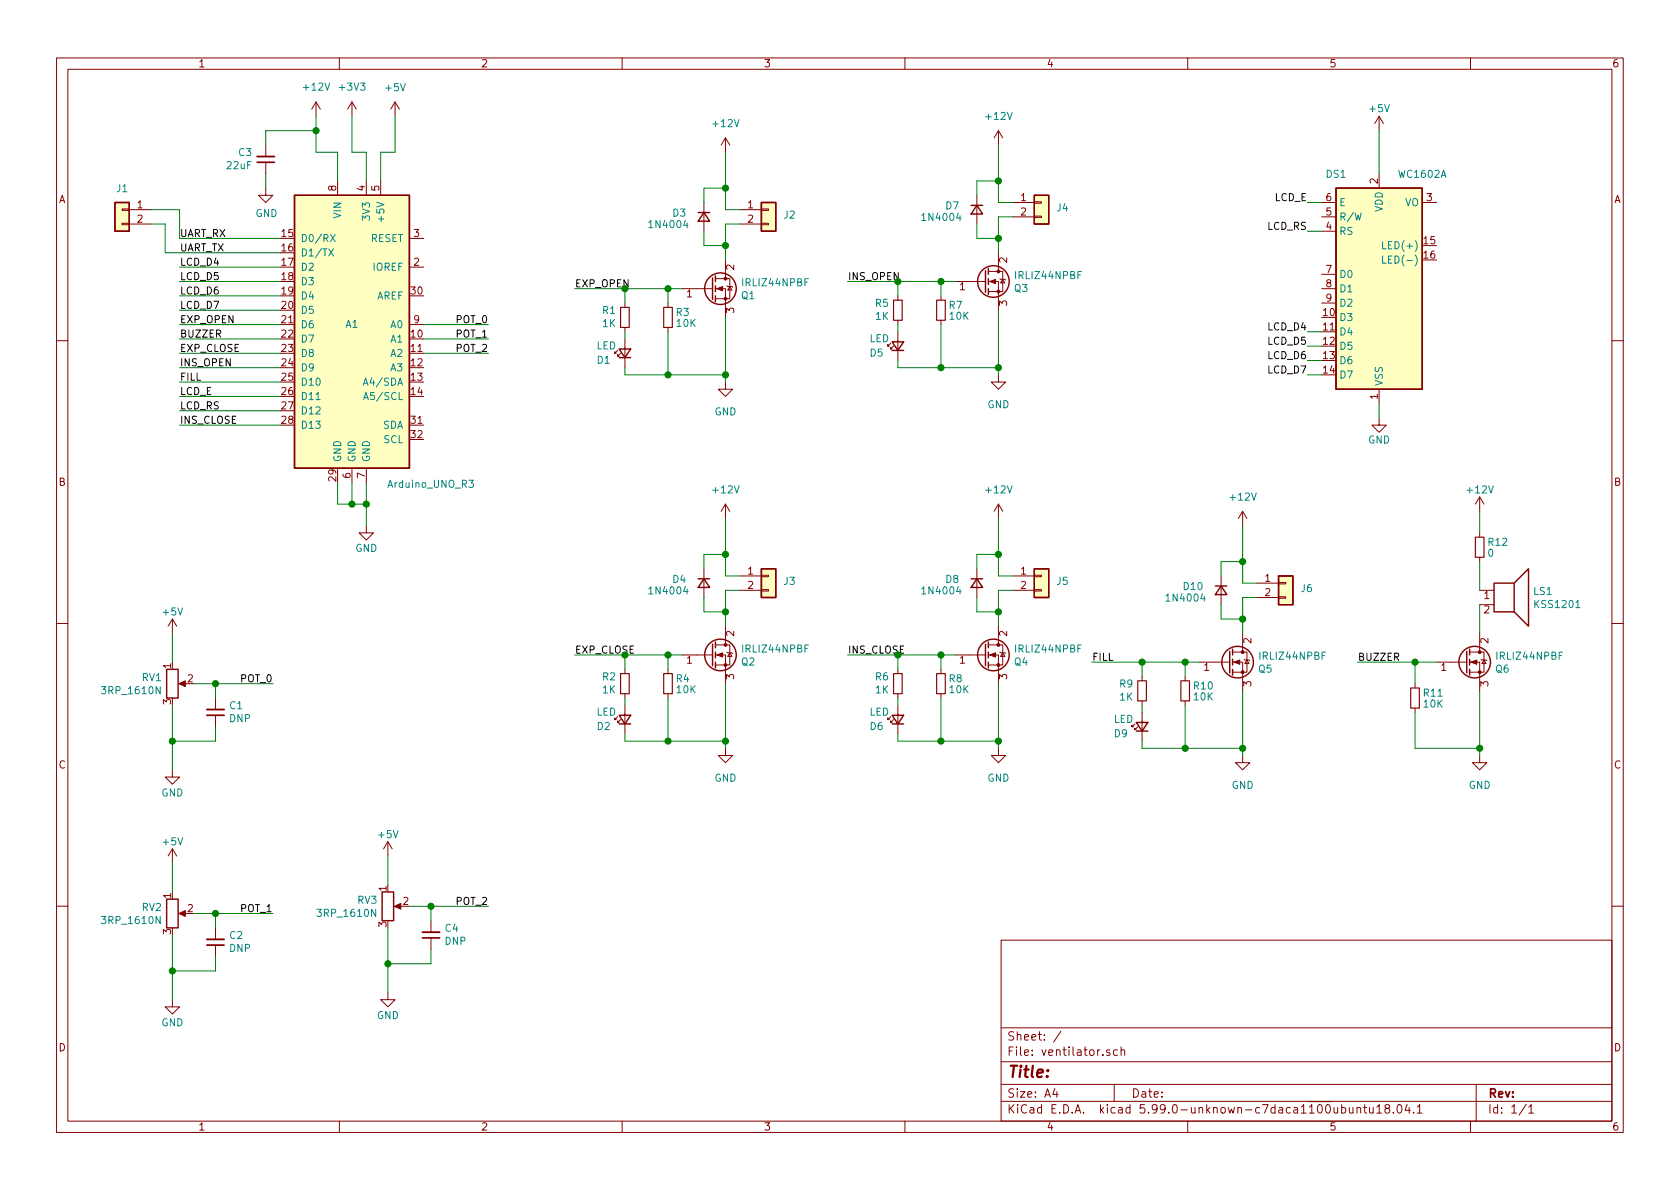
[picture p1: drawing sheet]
EESchema Schematic File Version 5
EELAYER 32 0
EELAYER END
$Descr A4 11693 8268
encoding utf-8
Sheet 1 1
Title ""
Date ""
Rev ""
Comp ""
Comment1 ""
Comment2 ""
Comment3 ""
Comment4 ""
Comment5 ""
Comment6 ""
Comment7 ""
Comment8 ""
Comment9 ""
$EndDescr
Connection ~ 2550 3500
Connection ~ 2450 3500
Connection ~ 10300 5200
Connection ~ 9850 4600
Connection ~ 6950 4250
Connection ~ 6950 3850
Connection ~ 6550 4550
Connection ~ 2200 900 
Connection ~ 6950 5150
Connection ~ 6550 5150
Connection ~ 6250 4550
Connection ~ 1500 4750
Connection ~ 1200 5150
Connection ~ 5050 1700
Connection ~ 5050 1300
Connection ~ 4650 2000
Connection ~ 5050 2600
Connection ~ 4650 2600
Connection ~ 4350 2000
Connection ~ 6950 1650
Connection ~ 6950 1250
Connection ~ 6550 1950
Connection ~ 6950 2550
Connection ~ 6550 2550
Connection ~ 5050 4250
Connection ~ 5050 3850
Connection ~ 4650 4550
Connection ~ 5050 5150
Connection ~ 4650 5150
Connection ~ 4350 4550
Connection ~ 6250 1950
Connection ~ 8650 4300
Connection ~ 8650 3900
Connection ~ 8250 4600
Connection ~ 8650 5200
Connection ~ 8250 5200
Connection ~ 7950 4600
Connection ~ 1500 6350
Connection ~ 1200 6750
Connection ~ 3000 6300
Connection ~ 2700 6700
Wire Wire Line
	1050 1550 1150 1550
Wire Wire Line
	1150 1550 1150 1750
Wire Wire Line
	1150 1750 1950 1750
Wire Wire Line
	1200 4400 1200 4600
Wire Wire Line
	1200 4900 1200 5150
Wire Wire Line
	1200 5150 1200 5350
Wire Wire Line
	1200 5150 1500 5150
Wire Wire Line
	1200 6000 1200 6200
Wire Wire Line
	1200 6500 1200 6750
Wire Wire Line
	1200 6750 1200 6950
Wire Wire Line
	1200 6750 1500 6750
Wire Wire Line
	1250 1450 1050 1450
Wire Wire Line
	1250 1650 1250 1450
Wire Wire Line
	1250 1850 1950 1850
Wire Wire Line
	1250 1950 1950 1950
Wire Wire Line
	1250 2050 1950 2050
Wire Wire Line
	1250 2150 1950 2150
Wire Wire Line
	1250 2250 1950 2250
Wire Wire Line
	1250 2350 1950 2350
Wire Wire Line
	1250 2450 1950 2450
Wire Wire Line
	1250 2550 1950 2550
Wire Wire Line
	1250 2650 1950 2650
Wire Wire Line
	1250 2750 1950 2750
Wire Wire Line
	1250 2850 1950 2850
Wire Wire Line
	1250 2950 1950 2950
Wire Wire Line
	1350 4750 1500 4750
Wire Wire Line
	1350 6350 1500 6350
Wire Wire Line
	1500 4750 1500 4850
Wire Wire Line
	1500 4750 1900 4750
Wire Wire Line
	1500 5050 1500 5150
Wire Wire Line
	1500 6350 1500 6450
Wire Wire Line
	1500 6350 1900 6350
Wire Wire Line
	1500 6650 1500 6750
Wire Wire Line
	1850 900  1850 1000
Wire Wire Line
	1850 1300 1850 1200
Wire Wire Line
	1950 1650 1250 1650
Wire Wire Line
	2200 800  2200 900 
Wire Wire Line
	2200 900  1850 900 
Wire Wire Line
	2200 900  2200 1050
Wire Wire Line
	2200 1050 2350 1050
Wire Wire Line
	2350 1050 2350 1250
Wire Wire Line
	2350 3350 2350 3500
Wire Wire Line
	2350 3500 2450 3500
Wire Wire Line
	2450 800  2450 1050
Wire Wire Line
	2450 1050 2550 1050
Wire Wire Line
	2450 3350 2450 3500
Wire Wire Line
	2450 3500 2550 3500
Wire Wire Line
	2550 1050 2550 1250
Wire Wire Line
	2550 3500 2550 3350
Wire Wire Line
	2550 3500 2550 3650
Wire Wire Line
	2650 1050 2750 1050
Wire Wire Line
	2650 1250 2650 1050
Wire Wire Line
	2700 5950 2700 6150
Wire Wire Line
	2700 6450 2700 6700
Wire Wire Line
	2700 6700 2700 6900
Wire Wire Line
	2700 6700 3000 6700
Wire Wire Line
	2750 800  2750 1050
Wire Wire Line
	2850 6300 3000 6300
Wire Wire Line
	2950 2250 3400 2250
Wire Wire Line
	2950 2350 3400 2350
Wire Wire Line
	2950 2450 3400 2450
Wire Wire Line
	3000 6300 3000 6400
Wire Wire Line
	3000 6300 3400 6300
Wire Wire Line
	3000 6600 3000 6700
Wire Wire Line
	4350 2000 4000 2000
Wire Wire Line
	4350 2000 4650 2000
Wire Wire Line
	4350 2100 4350 2000
Wire Wire Line
	4350 2350 4350 2300
Wire Wire Line
	4350 2550 4350 2600
Wire Wire Line
	4350 2600 4650 2600
Wire Wire Line
	4350 4550 4000 4550
Wire Wire Line
	4350 4550 4650 4550
Wire Wire Line
	4350 4650 4350 4550
Wire Wire Line
	4350 4900 4350 4850
Wire Wire Line
	4350 5100 4350 5150
Wire Wire Line
	4350 5150 4650 5150
Wire Wire Line
	4650 2000 4650 2100
Wire Wire Line
	4650 2300 4650 2600
Wire Wire Line
	4650 4550 4650 4650
Wire Wire Line
	4650 4850 4650 5150
Wire Wire Line
	4750 2000 4650 2000
Wire Wire Line
	4750 4550 4650 4550
Wire Wire Line
	4900 1300 4900 1400
Wire Wire Line
	4900 1600 4900 1700
Wire Wire Line
	4900 1700 5050 1700
Wire Wire Line
	4900 3850 4900 3950
Wire Wire Line
	4900 4150 4900 4250
Wire Wire Line
	4900 4250 5050 4250
Wire Wire Line
	5050 1050 5050 1300
Wire Wire Line
	5050 1300 4900 1300
Wire Wire Line
	5050 1450 5050 1300
Wire Wire Line
	5050 1550 5050 1700
Wire Wire Line
	5050 1700 5050 1800
Wire Wire Line
	5050 2200 5050 2600
Wire Wire Line
	5050 2600 4650 2600
Wire Wire Line
	5050 2600 5050 2650
Wire Wire Line
	5050 3600 5050 3850
Wire Wire Line
	5050 3850 4900 3850
Wire Wire Line
	5050 4000 5050 3850
Wire Wire Line
	5050 4100 5050 4250
Wire Wire Line
	5050 4250 5050 4350
Wire Wire Line
	5050 4750 5050 5150
Wire Wire Line
	5050 5150 4650 5150
Wire Wire Line
	5050 5150 5050 5200
Wire Wire Line
	5150 1450 5050 1450
Wire Wire Line
	5150 1550 5050 1550
Wire Wire Line
	5150 4000 5050 4000
Wire Wire Line
	5150 4100 5050 4100
Wire Wire Line
	6250 1950 5900 1950
Wire Wire Line
	6250 1950 6550 1950
Wire Wire Line
	6250 2050 6250 1950
Wire Wire Line
	6250 2300 6250 2250
Wire Wire Line
	6250 2500 6250 2550
Wire Wire Line
	6250 2550 6550 2550
Wire Wire Line
	6250 4550 5900 4550
Wire Wire Line
	6250 4550 6550 4550
Wire Wire Line
	6250 4650 6250 4550
Wire Wire Line
	6250 4900 6250 4850
Wire Wire Line
	6250 5100 6250 5150
Wire Wire Line
	6250 5150 6550 5150
Wire Wire Line
	6550 1950 6550 2050
Wire Wire Line
	6550 2250 6550 2550
Wire Wire Line
	6550 4550 6550 4650
Wire Wire Line
	6550 4850 6550 5150
Wire Wire Line
	6650 1950 6550 1950
Wire Wire Line
	6650 4550 6550 4550
Wire Wire Line
	6800 1250 6800 1350
Wire Wire Line
	6800 1550 6800 1650
Wire Wire Line
	6800 1650 6950 1650
Wire Wire Line
	6800 3850 6800 3950
Wire Wire Line
	6800 4150 6800 4250
Wire Wire Line
	6800 4250 6950 4250
Wire Wire Line
	6950 1000 6950 1250
Wire Wire Line
	6950 1250 6800 1250
Wire Wire Line
	6950 1400 6950 1250
Wire Wire Line
	6950 1500 6950 1650
Wire Wire Line
	6950 1650 6950 1750
Wire Wire Line
	6950 2150 6950 2550
Wire Wire Line
	6950 2550 6550 2550
Wire Wire Line
	6950 2550 6950 2600
Wire Wire Line
	6950 3600 6950 3850
Wire Wire Line
	6950 3850 6800 3850
Wire Wire Line
	6950 4000 6950 3850
Wire Wire Line
	6950 4100 6950 4250
Wire Wire Line
	6950 4250 6950 4350
Wire Wire Line
	6950 4750 6950 5150
Wire Wire Line
	6950 5150 6550 5150
Wire Wire Line
	6950 5150 6950 5200
Wire Wire Line
	7050 1400 6950 1400
Wire Wire Line
	7050 1500 6950 1500
Wire Wire Line
	7050 4000 6950 4000
Wire Wire Line
	7050 4100 6950 4100
Wire Wire Line
	7950 4600 7600 4600
Wire Wire Line
	7950 4600 8250 4600
Wire Wire Line
	7950 4700 7950 4600
Wire Wire Line
	7950 4950 7950 4900
Wire Wire Line
	7950 5150 7950 5200
Wire Wire Line
	7950 5200 8250 5200
Wire Wire Line
	8250 4600 8250 4700
Wire Wire Line
	8250 4900 8250 5200
Wire Wire Line
	8350 4600 8250 4600
Wire Wire Line
	8500 3900 8500 4000
Wire Wire Line
	8500 4200 8500 4300
Wire Wire Line
	8500 4300 8650 4300
Wire Wire Line
	8650 3650 8650 3900
Wire Wire Line
	8650 3900 8500 3900
Wire Wire Line
	8650 4050 8650 3900
Wire Wire Line
	8650 4150 8650 4300
Wire Wire Line
	8650 4300 8650 4400
Wire Wire Line
	8650 4800 8650 5200
Wire Wire Line
	8650 5200 8250 5200
Wire Wire Line
	8650 5200 8650 5250
Wire Wire Line
	8750 4050 8650 4050
Wire Wire Line
	8750 4150 8650 4150
Wire Wire Line
	9100 1400 9200 1400
Wire Wire Line
	9100 1600 9200 1600
Wire Wire Line
	9200 2300 9100 2300
Wire Wire Line
	9200 2400 9100 2400
Wire Wire Line
	9200 2500 9100 2500
Wire Wire Line
	9200 2600 9100 2600
Wire Wire Line
	9450 4600 9850 4600
Wire Wire Line
	9600 900  9600 1200
Wire Wire Line
	9600 2900 9600 2800
Wire Wire Line
	9850 4600 10000 4600
Wire Wire Line
	9850 4750 9850 4600
Wire Wire Line
	9850 4950 9850 5200
Wire Wire Line
	9850 5200 10300 5200
Wire Wire Line
	10300 3550 10300 3700
Wire Wire Line
	10300 3900 10300 4100
Wire Wire Line
	10300 4200 10300 4400
Wire Wire Line
	10300 4800 10300 5200
Wire Wire Line
	10300 5200 10300 5250
Text Label 1250 1650 0    50   ~ 0
UART_RX
Text Label 1250 1750 0    50   ~ 0
UART_TX
Text Label 1250 1850 0    50   ~ 0
LCD_D4
Text Label 1250 1950 0    50   ~ 0
LCD_D5
Text Label 1250 2050 0    50   ~ 0
LCD_D6
Text Label 1250 2150 0    50   ~ 0
LCD_D7
Text Label 1250 2250 0    50   ~ 0
EXP_OPEN
Text Label 1250 2350 0    50   ~ 0
BUZZER
Text Label 1250 2450 0    50   ~ 0
EXP_CLOSE
Text Label 1250 2550 0    50   ~ 0
INS_OPEN
Text Label 1250 2650 0    50   ~ 0
FILL
Text Label 1250 2750 0    50   ~ 0
LCD_E
Text Label 1250 2850 0    50   ~ 0
LCD_RS
Text Label 1250 2950 0    50   ~ 0
INS_CLOSE
Text Label 1900 4750 2    50   ~ 0
POT_0
Text Label 1900 6350 2    50   ~ 0
POT_1
Text Label 3400 2250 2    50   ~ 0
POT_0
Text Label 3400 2350 2    50   ~ 0
POT_1
Text Label 3400 2450 2    50   ~ 0
POT_2
Text Label 3400 6300 2    50   ~ 0
POT_2
Text Label 4000 2000 0    50   ~ 0
EXP_OPEN
Text Label 4000 4550 0    50   ~ 0
EXP_CLOSE
Text Label 5900 1950 0    50   ~ 0
INS_OPEN
Text Label 5900 4550 0    50   ~ 0
INS_CLOSE
Text Label 7600 4600 0    50   ~ 0
FILL
Text Label 9100 1400 2    50   ~ 0
LCD_E
Text Label 9100 1600 2    50   ~ 0
LCD_RS
Text Label 9100 2300 2    50   ~ 0
LCD_D4
Text Label 9100 2400 2    50   ~ 0
LCD_D5
Text Label 9100 2500 2    50   ~ 0
LCD_D6
Text Label 9100 2600 2    50   ~ 0
LCD_D7
Text Label 9450 4600 0    50   ~ 0
BUZZER
$Comp
L power:+5V #PWR01
U 1 1
P 1200 4400
F 0 "#PWR01" H 1200 4250 50  0001 C CNN
F 1 "+5V" H 1200 4553 50  0000 C CNN
F 2 "" H 1200 4400 50  0001 C CNN
F 3 "" H 1200 4400 50  0001 C CNN
	1    1200 4400
	1    0    0    -1  
$EndComp
$Comp
L power:+5V #PWR03
U 1 1
P 1200 6000
F 0 "#PWR03" H 1200 5850 50  0001 C CNN
F 1 "+5V" H 1200 6153 50  0000 C CNN
F 2 "" H 1200 6000 50  0001 C CNN
F 3 "" H 1200 6000 50  0001 C CNN
	1    1200 6000
	1    0    0    -1  
$EndComp
$Comp
L power:+12V #PWR06
U 1 1
P 2200 800
F 0 "#PWR06" H 2200 650 50  0001 C CNN
F 1 "+12V" H 2200 1007 50  0000 C CNN
F 2 "" H 2200 800 50  0001 C CNN
F 3 "" H 2200 800 50  0001 C CNN
	1    2200 800 
	1    0    0    -1  
$EndComp
$Comp
L power:+3V3 #PWR07
U 1 1
P 2450 800
F 0 "#PWR07" H 2450 650 50  0001 C CNN
F 1 "+3V3" H 2450 1007 50  0000 C CNN
F 2 "" H 2450 800 50  0001 C CNN
F 3 "" H 2450 800 50  0001 C CNN
	1    2450 800 
	1    0    0    -1  
$EndComp
$Comp
L power:+5V #PWR09
U 1 1
P 2700 5950
F 0 "#PWR09" H 2700 5800 50  0001 C CNN
F 1 "+5V" H 2700 6103 50  0000 C CNN
F 2 "" H 2700 5950 50  0001 C CNN
F 3 "" H 2700 5950 50  0001 C CNN
	1    2700 5950
	1    0    0    -1  
$EndComp
$Comp
L power:+5V #PWR011
U 1 1
P 2750 800
F 0 "#PWR011" H 2750 650 50  0001 C CNN
F 1 "+5V" H 2750 1003 50  0000 C CNN
F 2 "" H 2750 800 50  0001 C CNN
F 3 "" H 2750 800 50  0001 C CNN
	1    2750 800 
	1    0    0    -1  
$EndComp
$Comp
L power:+12V #PWR012
U 1 1
P 5050 1050
F 0 "#PWR012" H 5050 900 50  0001 C CNN
F 1 "+12V" H 5050 1253 50  0000 C CNN
F 2 "" H 5050 1050 50  0001 C CNN
F 3 "" H 5050 1050 50  0001 C CNN
	1    5050 1050
	1    0    0    -1  
$EndComp
$Comp
L power:+12V #PWR014
U 1 1
P 5050 3600
F 0 "#PWR014" H 5050 3450 50  0001 C CNN
F 1 "+12V" H 5050 3803 50  0000 C CNN
F 2 "" H 5050 3600 50  0001 C CNN
F 3 "" H 5050 3600 50  0001 C CNN
	1    5050 3600
	1    0    0    -1  
$EndComp
$Comp
L power:+12V #PWR016
U 1 1
P 6950 1000
F 0 "#PWR016" H 6950 850 50  0001 C CNN
F 1 "+12V" H 6950 1203 50  0000 C CNN
F 2 "" H 6950 1000 50  0001 C CNN
F 3 "" H 6950 1000 50  0001 C CNN
	1    6950 1000
	1    0    0    -1  
$EndComp
$Comp
L power:+12V #PWR018
U 1 1
P 6950 3600
F 0 "#PWR018" H 6950 3450 50  0001 C CNN
F 1 "+12V" H 6950 3803 50  0000 C CNN
F 2 "" H 6950 3600 50  0001 C CNN
F 3 "" H 6950 3600 50  0001 C CNN
	1    6950 3600
	1    0    0    -1  
$EndComp
$Comp
L power:+12V #PWR020
U 1 1
P 8650 3650
F 0 "#PWR020" H 8650 3500 50  0001 C CNN
F 1 "+12V" H 8650 3853 50  0000 C CNN
F 2 "" H 8650 3650 50  0001 C CNN
F 3 "" H 8650 3650 50  0001 C CNN
	1    8650 3650
	1    0    0    -1  
$EndComp
$Comp
L power:+5V #PWR022
U 1 1
P 9600 900
F 0 "#PWR022" H 9600 750 50  0001 C CNN
F 1 "+5V" H 9600 1057 50  0000 C CNN
F 2 "" H 9600 900 50  0001 C CNN
F 3 "" H 9600 900 50  0001 C CNN
	1    9600 900 
	-1   0    0    -1  
$EndComp
$Comp
L power:+12V #PWR024
U 1 1
P 10300 3550
F 0 "#PWR024" H 10300 3400 50  0001 C CNN
F 1 "+12V" H 10300 3703 50  0000 C CNN
F 2 "" H 10300 3550 50  0001 C CNN
F 3 "" H 10300 3550 50  0001 C CNN
	1    10300 3550
	1    0    0    -1  
$EndComp
$Comp
L power:GND #PWR02
U 1 1
P 1200 5350
F 0 "#PWR02" H 1200 5100 50  0001 C CNN
F 1 "GND" H 1200 5193 50  0000 C CNN
F 2 "" H 1200 5350 50  0001 C CNN
F 3 "" H 1200 5350 50  0001 C CNN
	1    1200 5350
	1    0    0    -1  
$EndComp
$Comp
L power:GND #PWR04
U 1 1
P 1200 6950
F 0 "#PWR04" H 1200 6700 50  0001 C CNN
F 1 "GND" H 1200 6793 50  0000 C CNN
F 2 "" H 1200 6950 50  0001 C CNN
F 3 "" H 1200 6950 50  0001 C CNN
	1    1200 6950
	1    0    0    -1  
$EndComp
$Comp
L power:GND #PWR05
U 1 1
P 1850 1300
F 0 "#PWR05" H 1850 1050 50  0001 C CNN
F 1 "GND" H 1855 1127 50  0000 C CNN
F 2 "" H 1850 1300 50  0001 C CNN
F 3 "" H 1850 1300 50  0001 C CNN
	1    1850 1300
	1    0    0    -1  
$EndComp
$Comp
L power:GND #PWR08
U 1 1
P 2550 3650
F 0 "#PWR08" H 2550 3400 50  0001 C CNN
F 1 "GND" H 2550 3496 50  0000 C CNN
F 2 "" H 2550 3650 50  0001 C CNN
F 3 "" H 2550 3650 50  0001 C CNN
	1    2550 3650
	1    0    0    -1  
$EndComp
$Comp
L power:GND #PWR010
U 1 1
P 2700 6900
F 0 "#PWR010" H 2700 6650 50  0001 C CNN
F 1 "GND" H 2700 6743 50  0000 C CNN
F 2 "" H 2700 6900 50  0001 C CNN
F 3 "" H 2700 6900 50  0001 C CNN
	1    2700 6900
	1    0    0    -1  
$EndComp
$Comp
L power:GND #PWR013
U 1 1
P 5050 2650
F 0 "#PWR013" H 5050 2400 50  0001 C CNN
F 1 "GND" H 5050 2446 50  0000 C CNN
F 2 "" H 5050 2650 50  0001 C CNN
F 3 "" H 5050 2650 50  0001 C CNN
	1    5050 2650
	1    0    0    -1  
$EndComp
$Comp
L power:GND #PWR015
U 1 1
P 5050 5200
F 0 "#PWR015" H 5050 4950 50  0001 C CNN
F 1 "GND" H 5050 4996 50  0000 C CNN
F 2 "" H 5050 5200 50  0001 C CNN
F 3 "" H 5050 5200 50  0001 C CNN
	1    5050 5200
	1    0    0    -1  
$EndComp
$Comp
L power:GND #PWR017
U 1 1
P 6950 2600
F 0 "#PWR017" H 6950 2350 50  0001 C CNN
F 1 "GND" H 6950 2396 50  0000 C CNN
F 2 "" H 6950 2600 50  0001 C CNN
F 3 "" H 6950 2600 50  0001 C CNN
	1    6950 2600
	1    0    0    -1  
$EndComp
$Comp
L power:GND #PWR019
U 1 1
P 6950 5200
F 0 "#PWR019" H 6950 4950 50  0001 C CNN
F 1 "GND" H 6950 4996 50  0000 C CNN
F 2 "" H 6950 5200 50  0001 C CNN
F 3 "" H 6950 5200 50  0001 C CNN
	1    6950 5200
	1    0    0    -1  
$EndComp
$Comp
L power:GND #PWR021
U 1 1
P 8650 5250
F 0 "#PWR021" H 8650 5000 50  0001 C CNN
F 1 "GND" H 8650 5046 50  0000 C CNN
F 2 "" H 8650 5250 50  0001 C CNN
F 3 "" H 8650 5250 50  0001 C CNN
	1    8650 5250
	1    0    0    -1  
$EndComp
$Comp
L power:GND #PWR023
U 1 1
P 9600 2900
F 0 "#PWR023" H 9600 2650 50  0001 C CNN
F 1 "GND" H 9600 2750 50  0000 C CNN
F 2 "" H 9600 2900 50  0001 C CNN
F 3 "" H 9600 2900 50  0001 C CNN
	1    9600 2900
	-1   0    0    -1  
$EndComp
$Comp
L power:GND #PWR025
U 1 1
P 10300 5250
F 0 "#PWR025" H 10300 5000 50  0001 C CNN
F 1 "GND" H 10300 5046 50  0000 C CNN
F 2 "" H 10300 5250 50  0001 C CNN
F 3 "" H 10300 5250 50  0001 C CNN
	1    10300 5250
	1    0    0    -1  
$EndComp
$Comp
L Device:R_Small R1
U 1 1
P 4350 2200
F 0 "R1" H 4291 2154 50  0000 R CNN
F 1 "1K" H 4291 2245 50  0000 R CNN
F 2 "Resistor_THT:R_Axial_DIN0207_L6.3mm_D2.5mm_P7.62mm_Horizontal" H 4350 2200 50  0001 C CNN
F 3 "~" H 4350 2200 50  0001 C CNN
	1    4350 2200
	1    0    0    1   
$EndComp
$Comp
L Device:R_Small R2
U 1 1
P 4350 4750
F 0 "R2" H 4291 4704 50  0000 R CNN
F 1 "1K" H 4291 4795 50  0000 R CNN
F 2 "Resistor_THT:R_Axial_DIN0207_L6.3mm_D2.5mm_P7.62mm_Horizontal" H 4350 4750 50  0001 C CNN
F 3 "~" H 4350 4750 50  0001 C CNN
	1    4350 4750
	1    0    0    1   
$EndComp
$Comp
L Device:R_Small R3
U 1 1
P 4650 2200
F 0 "R3" H 4700 2238 50  0000 L CNN
F 1 "10K" H 4700 2162 50  0000 L CNN
F 2 "Resistor_THT:R_Axial_DIN0207_L6.3mm_D2.5mm_P7.62mm_Horizontal" H 4650 2200 50  0001 C CNN
F 3 "~" H 4650 2200 50  0001 C CNN
	1    4650 2200
	1    0    0    -1  
$EndComp
$Comp
L Device:R_Small R4
U 1 1
P 4650 4750
F 0 "R4" H 4700 4788 50  0000 L CNN
F 1 "10K" H 4700 4712 50  0000 L CNN
F 2 "Resistor_THT:R_Axial_DIN0207_L6.3mm_D2.5mm_P7.62mm_Horizontal" H 4650 4750 50  0001 C CNN
F 3 "~" H 4650 4750 50  0001 C CNN
	1    4650 4750
	1    0    0    -1  
$EndComp
$Comp
L Device:R_Small R5
U 1 1
P 6250 2150
F 0 "R5" H 6191 2104 50  0000 R CNN
F 1 "1K" H 6191 2195 50  0000 R CNN
F 2 "Resistor_THT:R_Axial_DIN0207_L6.3mm_D2.5mm_P7.62mm_Horizontal" H 6250 2150 50  0001 C CNN
F 3 "~" H 6250 2150 50  0001 C CNN
	1    6250 2150
	1    0    0    1   
$EndComp
$Comp
L Device:R_Small R6
U 1 1
P 6250 4750
F 0 "R6" H 6191 4704 50  0000 R CNN
F 1 "1K" H 6191 4795 50  0000 R CNN
F 2 "Resistor_THT:R_Axial_DIN0207_L6.3mm_D2.5mm_P7.62mm_Horizontal" H 6250 4750 50  0001 C CNN
F 3 "~" H 6250 4750 50  0001 C CNN
	1    6250 4750
	1    0    0    1   
$EndComp
$Comp
L Device:R_Small R7
U 1 1
P 6550 2150
F 0 "R7" H 6600 2188 50  0000 L CNN
F 1 "10K" H 6600 2112 50  0000 L CNN
F 2 "Resistor_THT:R_Axial_DIN0207_L6.3mm_D2.5mm_P7.62mm_Horizontal" H 6550 2150 50  0001 C CNN
F 3 "~" H 6550 2150 50  0001 C CNN
	1    6550 2150
	1    0    0    -1  
$EndComp
$Comp
L Device:R_Small R8
U 1 1
P 6550 4750
F 0 "R8" H 6600 4788 50  0000 L CNN
F 1 "10K" H 6600 4712 50  0000 L CNN
F 2 "Resistor_THT:R_Axial_DIN0207_L6.3mm_D2.5mm_P7.62mm_Horizontal" H 6550 4750 50  0001 C CNN
F 3 "~" H 6550 4750 50  0001 C CNN
	1    6550 4750
	1    0    0    -1  
$EndComp
$Comp
L Device:R_Small R9
U 1 1
P 7950 4800
F 0 "R9" H 7891 4754 50  0000 R CNN
F 1 "1K" H 7891 4845 50  0000 R CNN
F 2 "Resistor_THT:R_Axial_DIN0207_L6.3mm_D2.5mm_P7.62mm_Horizontal" H 7950 4800 50  0001 C CNN
F 3 "~" H 7950 4800 50  0001 C CNN
	1    7950 4800
	1    0    0    1   
$EndComp
$Comp
L Device:R_Small R10
U 1 1
P 8250 4800
F 0 "R10" H 8300 4838 50  0000 L CNN
F 1 "10K" H 8300 4762 50  0000 L CNN
F 2 "Resistor_THT:R_Axial_DIN0207_L6.3mm_D2.5mm_P7.62mm_Horizontal" H 8250 4800 50  0001 C CNN
F 3 "~" H 8250 4800 50  0001 C CNN
	1    8250 4800
	1    0    0    -1  
$EndComp
$Comp
L Device:R_Small R11
U 1 1
P 9850 4850
F 0 "R11" H 9900 4888 50  0000 L CNN
F 1 "10K" H 9900 4812 50  0000 L CNN
F 2 "Resistor_THT:R_Axial_DIN0207_L6.3mm_D2.5mm_P7.62mm_Horizontal" H 9850 4850 50  0001 C CNN
F 3 "~" H 9850 4850 50  0001 C CNN
	1    9850 4850
	1    0    0    -1  
$EndComp
$Comp
L Device:R_Small R12
U 1 1
P 10300 3800
F 0 "R12" H 10350 3838 50  0000 L CNN
F 1 "0" H 10350 3762 50  0000 L CNN
F 2 "Resistor_THT:R_Axial_DIN0207_L6.3mm_D2.5mm_P7.62mm_Horizontal" H 10300 3800 50  0001 C CNN
F 3 "~" H 10300 3800 50  0001 C CNN
	1    10300 3800
	1    0    0    -1  
$EndComp
$Comp
L Device:D_Small D3
U 1 1
P 4900 1500
F 0 "D3" V 4870 1380 50  0000 R CNN
F 1 "1N4004" V 4950 1400 50  0000 R CNN
F 2 "Diode_THT:D_DO-41_SOD81_P7.62mm_Horizontal" V 4900 1500 50  0001 C CNN
F 3 "~" V 4900 1500 50  0001 C CNN
	1    4900 1500
	0    1    1    0   
$EndComp
$Comp
L Device:D_Small D4
U 1 1
P 4900 4050
F 0 "D4" V 4870 3930 50  0000 R CNN
F 1 "1N4004" V 4950 3950 50  0000 R CNN
F 2 "Diode_THT:D_DO-41_SOD81_P7.62mm_Horizontal" V 4900 4050 50  0001 C CNN
F 3 "~" V 4900 4050 50  0001 C CNN
	1    4900 4050
	0    1    1    0   
$EndComp
$Comp
L Device:D_Small D7
U 1 1
P 6800 1450
F 0 "D7" V 6770 1330 50  0000 R CNN
F 1 "1N4004" V 6850 1350 50  0000 R CNN
F 2 "Diode_THT:D_DO-41_SOD81_P7.62mm_Horizontal" V 6800 1450 50  0001 C CNN
F 3 "~" V 6800 1450 50  0001 C CNN
	1    6800 1450
	0    1    1    0   
$EndComp
$Comp
L Device:D_Small D8
U 1 1
P 6800 4050
F 0 "D8" V 6770 3930 50  0000 R CNN
F 1 "1N4004" V 6850 3950 50  0000 R CNN
F 2 "Diode_THT:D_DO-41_SOD81_P7.62mm_Horizontal" V 6800 4050 50  0001 C CNN
F 3 "~" V 6800 4050 50  0001 C CNN
	1    6800 4050
	0    1    1    0   
$EndComp
$Comp
L Device:D_Small D10
U 1 1
P 8500 4100
F 0 "D10" V 8470 3980 50  0000 R CNN
F 1 "1N4004" V 8550 4000 50  0000 R CNN
F 2 "Diode_THT:D_DO-41_SOD81_P7.62mm_Horizontal" V 8500 4100 50  0001 C CNN
F 3 "~" V 8500 4100 50  0001 C CNN
	1    8500 4100
	0    1    1    0   
$EndComp
$Comp
L Device:LED_Small D1
U 1 1
P 4350 2450
F 0 "D1" V 4300 2650 50  0000 R CNN
F 1 "LED" V 4400 2650 50  0000 R CNN
F 2 "LED_THT:LED_D5.0mm" V 4350 2450 50  0001 C CNN
F 3 "~" V 4350 2450 50  0001 C CNN
	1    4350 2450
	0    -1   -1   0   
$EndComp
$Comp
L Device:LED_Small D2
U 1 1
P 4350 5000
F 0 "D2" V 4300 5200 50  0000 R CNN
F 1 "LED" V 4400 5200 50  0000 R CNN
F 2 "LED_THT:LED_D5.0mm" V 4350 5000 50  0001 C CNN
F 3 "~" V 4350 5000 50  0001 C CNN
	1    4350 5000
	0    -1   -1   0   
$EndComp
$Comp
L Device:LED_Small D5
U 1 1
P 6250 2400
F 0 "D5" V 6200 2600 50  0000 R CNN
F 1 "LED" V 6300 2600 50  0000 R CNN
F 2 "LED_THT:LED_D5.0mm" V 6250 2400 50  0001 C CNN
F 3 "~" V 6250 2400 50  0001 C CNN
	1    6250 2400
	0    -1   -1   0   
$EndComp
$Comp
L Device:LED_Small D6
U 1 1
P 6250 5000
F 0 "D6" V 6200 5200 50  0000 R CNN
F 1 "LED" V 6300 5200 50  0000 R CNN
F 2 "LED_THT:LED_D5.0mm" V 6250 5000 50  0001 C CNN
F 3 "~" V 6250 5000 50  0001 C CNN
	1    6250 5000
	0    -1   -1   0   
$EndComp
$Comp
L Device:LED_Small D9
U 1 1
P 7950 5050
F 0 "D9" V 7900 5250 50  0000 R CNN
F 1 "LED" V 8000 5250 50  0000 R CNN
F 2 "LED_THT:LED_D5.0mm" V 7950 5050 50  0001 C CNN
F 3 "~" V 7950 5050 50  0001 C CNN
	1    7950 5050
	0    -1   -1   0   
$EndComp
$Comp
L Device:C_Small C1
U 1 1
P 1500 4950
F 0 "C1" H 1592 4905 50  0000 L CNN
F 1 "DNP" H 1591 4995 50  0000 L CNN
F 2 "Capacitor_THT:C_Radial_D6.3mm_H5.0mm_P2.50mm" H 1500 4950 50  0001 C CNN
F 3 "~" H 1500 4950 50  0001 C CNN
	1    1500 4950
	1    0    0    1   
$EndComp
$Comp
L Device:C_Small C2
U 1 1
P 1500 6550
F 0 "C2" H 1592 6505 50  0000 L CNN
F 1 "DNP" H 1591 6595 50  0000 L CNN
F 2 "Capacitor_THT:C_Radial_D6.3mm_H5.0mm_P2.50mm" H 1500 6550 50  0001 C CNN
F 3 "~" H 1500 6550 50  0001 C CNN
	1    1500 6550
	1    0    0    1   
$EndComp
$Comp
L Device:C_Small C3
U 1 1
P 1850 1100
F 0 "C3" H 1758 1054 50  0000 R CNN
F 1 "22uF" H 1758 1145 50  0000 R CNN
F 2 "Capacitor_THT:C_Radial_D6.3mm_H5.0mm_P2.50mm" H 1850 1100 50  0001 C CNN
F 3 "~" H 1850 1100 50  0001 C CNN
	1    1850 1100
	1    0    0    1   
$EndComp
$Comp
L Device:C_Small C4
U 1 1
P 3000 6500
F 0 "C4" H 3092 6455 50  0000 L CNN
F 1 "DNP" H 3091 6545 50  0000 L CNN
F 2 "Capacitor_THT:C_Radial_D6.3mm_H5.0mm_P2.50mm" H 3000 6500 50  0001 C CNN
F 3 "~" H 3000 6500 50  0001 C CNN
	1    3000 6500
	1    0    0    1   
$EndComp
$Comp
L Connector_Generic:Conn_01x02 J1
U 1 1
P 850 1450
F 0 "J1" H 850 1600 50  0000 C CNN
F 1 "Conn_01x02" H 770 1576 50  0001 C CNN
F 2 "Connector_Phoenix_MSTB:PhoenixContact_MSTBA_2,5_2-G-5,08_1x02_P5.08mm_Horizontal" H 850 1450 50  0001 C CNN
F 3 "~" H 850 1450 50  0001 C CNN
	1    850  1450
	-1   0    0    -1  
$EndComp
$Comp
L Connector_Generic:Conn_01x02 J2
U 1 1
P 5350 1450
F 0 "J2" H 5450 1416 50  0000 L CNN
F 1 "Conn_01x02" H 5430 1549 50  0001 L CNN
F 2 "Connector_Phoenix_MSTB:PhoenixContact_MSTBA_2,5_2-G-5,08_1x02_P5.08mm_Horizontal" H 5350 1450 50  0001 C CNN
F 3 "~" H 5350 1450 50  0001 C CNN
	1    5350 1450
	1    0    0    -1  
$EndComp
$Comp
L Connector_Generic:Conn_01x02 J3
U 1 1
P 5350 4000
F 0 "J3" H 5450 3966 50  0000 L CNN
F 1 "Conn_01x02" H 5430 4099 50  0001 L CNN
F 2 "Connector_Phoenix_MSTB:PhoenixContact_MSTBA_2,5_2-G-5,08_1x02_P5.08mm_Horizontal" H 5350 4000 50  0001 C CNN
F 3 "~" H 5350 4000 50  0001 C CNN
	1    5350 4000
	1    0    0    -1  
$EndComp
$Comp
L Connector_Generic:Conn_01x02 J4
U 1 1
P 7250 1400
F 0 "J4" H 7350 1366 50  0000 L CNN
F 1 "Conn_01x02" H 7330 1499 50  0001 L CNN
F 2 "Connector_Phoenix_MSTB:PhoenixContact_MSTBA_2,5_2-G-5,08_1x02_P5.08mm_Horizontal" H 7250 1400 50  0001 C CNN
F 3 "~" H 7250 1400 50  0001 C CNN
	1    7250 1400
	1    0    0    -1  
$EndComp
$Comp
L Connector_Generic:Conn_01x02 J5
U 1 1
P 7250 4000
F 0 "J5" H 7350 3966 50  0000 L CNN
F 1 "Conn_01x02" H 7330 4099 50  0001 L CNN
F 2 "Connector_Phoenix_MSTB:PhoenixContact_MSTBA_2,5_2-G-5,08_1x02_P5.08mm_Horizontal" H 7250 4000 50  0001 C CNN
F 3 "~" H 7250 4000 50  0001 C CNN
	1    7250 4000
	1    0    0    -1  
$EndComp
$Comp
L Connector_Generic:Conn_01x02 J6
U 1 1
P 8950 4050
F 0 "J6" H 9050 4016 50  0000 L CNN
F 1 "Conn_01x02" H 9030 4149 50  0001 L CNN
F 2 "Connector_Phoenix_MSTB:PhoenixContact_MSTBA_2,5_2-G-5,08_1x02_P5.08mm_Horizontal" H 8950 4050 50  0001 C CNN
F 3 "~" H 8950 4050 50  0001 C CNN
	1    8950 4050
	1    0    0    -1  
$EndComp
$Comp
L Device:R_POT RV1
U 1 1
P 1200 4750
F 0 "RV1" H 1130 4796 50  0000 R CNN
F 1 "3RP_1610N" H 1130 4705 50  0000 R CNN
F 2 "Potentiometer_THT:Potentiometer_Piher_T-16H_Single_Horizontal" H 1200 4750 50  0001 C CNN
F 3 "~" H 1200 4750 50  0001 C CNN
	1    1200 4750
	1    0    0    -1  
$EndComp
$Comp
L Device:R_POT RV2
U 1 1
P 1200 6350
F 0 "RV2" H 1130 6396 50  0000 R CNN
F 1 "3RP_1610N" H 1130 6305 50  0000 R CNN
F 2 "Potentiometer_THT:Potentiometer_Piher_T-16H_Single_Horizontal" H 1200 6350 50  0001 C CNN
F 3 "~" H 1200 6350 50  0001 C CNN
	1    1200 6350
	1    0    0    -1  
$EndComp
$Comp
L Device:R_POT RV3
U 1 1
P 2700 6300
F 0 "RV3" H 2630 6346 50  0000 R CNN
F 1 "3RP_1610N" H 2630 6255 50  0000 R CNN
F 2 "Potentiometer_THT:Potentiometer_Piher_T-16H_Single_Horizontal" H 2700 6300 50  0001 C CNN
F 3 "~" H 2700 6300 50  0001 C CNN
	1    2700 6300
	1    0    0    -1  
$EndComp
$Comp
L Device:Speaker LS1
U 1 1
P 10500 4100
F 0 "LS1" H 10669 4096 50  0000 L CNN
F 1 "KSS1201" H 10669 4005 50  0000 L CNN
F 2 "Buzzer_Beeper:Buzzer_TDK_PS1240P02BT_D12.2mm_H6.5mm" H 10500 3900 50  0001 C CNN
F 3 "~" H 10490 4050 50  0001 C CNN
	1    10500 4100
	1    0    0    -1  
$EndComp
$Comp
L Device:Q_NMOS_GDS Q1
U 1 1
P 4950 2000
F 0 "Q1" H 5155 1955 50  0000 L CNN
F 1 "IRLIZ44NPBF" H 5155 2045 50  0000 L CNN
F 2 "Package_TO_SOT_THT:TO-220-3_Vertical" H 5150 2100 50  0001 C CNN
F 3 "~" H 4950 2000 50  0001 C CNN
	1    4950 2000
	1    0    0    -1  
$EndComp
$Comp
L Device:Q_NMOS_GDS Q2
U 1 1
P 4950 4550
F 0 "Q2" H 5155 4505 50  0000 L CNN
F 1 "IRLIZ44NPBF" H 5155 4595 50  0000 L CNN
F 2 "Package_TO_SOT_THT:TO-220-3_Vertical" H 5150 4650 50  0001 C CNN
F 3 "~" H 4950 4550 50  0001 C CNN
	1    4950 4550
	1    0    0    -1  
$EndComp
$Comp
L Device:Q_NMOS_GDS Q3
U 1 1
P 6850 1950
F 0 "Q3" H 7055 1905 50  0000 L CNN
F 1 "IRLIZ44NPBF" H 7055 1995 50  0000 L CNN
F 2 "Package_TO_SOT_THT:TO-220-3_Vertical" H 7050 2050 50  0001 C CNN
F 3 "~" H 6850 1950 50  0001 C CNN
	1    6850 1950
	1    0    0    -1  
$EndComp
$Comp
L Device:Q_NMOS_GDS Q4
U 1 1
P 6850 4550
F 0 "Q4" H 7055 4505 50  0000 L CNN
F 1 "IRLIZ44NPBF" H 7055 4595 50  0000 L CNN
F 2 "Package_TO_SOT_THT:TO-220-3_Vertical" H 7050 4650 50  0001 C CNN
F 3 "~" H 6850 4550 50  0001 C CNN
	1    6850 4550
	1    0    0    -1  
$EndComp
$Comp
L Device:Q_NMOS_GDS Q5
U 1 1
P 8550 4600
F 0 "Q5" H 8755 4555 50  0000 L CNN
F 1 "IRLIZ44NPBF" H 8755 4645 50  0000 L CNN
F 2 "Package_TO_SOT_THT:TO-220-3_Vertical" H 8750 4700 50  0001 C CNN
F 3 "~" H 8550 4600 50  0001 C CNN
	1    8550 4600
	1    0    0    -1  
$EndComp
$Comp
L Device:Q_NMOS_GDS Q6
U 1 1
P 10200 4600
F 0 "Q6" H 10405 4555 50  0000 L CNN
F 1 "IRLIZ44NPBF" H 10405 4645 50  0000 L CNN
F 2 "Package_TO_SOT_THT:TO-220-3_Vertical" H 10400 4700 50  0001 C CNN
F 3 "~" H 10200 4600 50  0001 C CNN
	1    10200 4600
	1    0    0    -1  
$EndComp
$Comp
L Display_Character:WC1602A DS1
U 1 1
P 9600 2000
F 0 "DS1" H 9300 2800 50  0000 C CNN
F 1 "WC1602A" H 9900 2800 50  0000 C CNN
F 2 "Display:WC1602A" H 9600 1100 50  0001 C CIN
F 3 "http://www.wincomlcd.com/pdf/WC1602A-SFYLYHTC06.pdf" H 10300 2000 50  0001 C CNN
	1    9600 2000
	1    0    0    -1  
$EndComp
$Comp
L ventilator-rescue:Arduino_UNO_R3-MCU_Module A1
U 1 1
P 2450 2250
F 0 "A1" H 2450 2256 50  0000 C CNN
F 1 "Arduino_UNO_R3" H 3000 1142 50  0000 C CNN
F 2 "Module:Arduino_UNO_R3" H 2600 1200 50  0001 L CNN
F 3 "https://www.arduino.cc/en/Main/arduinoBoardUno" H 2250 3300 50  0001 C CNN
	1    2450 2250
	1    0    0    -1  
$EndComp
$EndSCHEMATC
